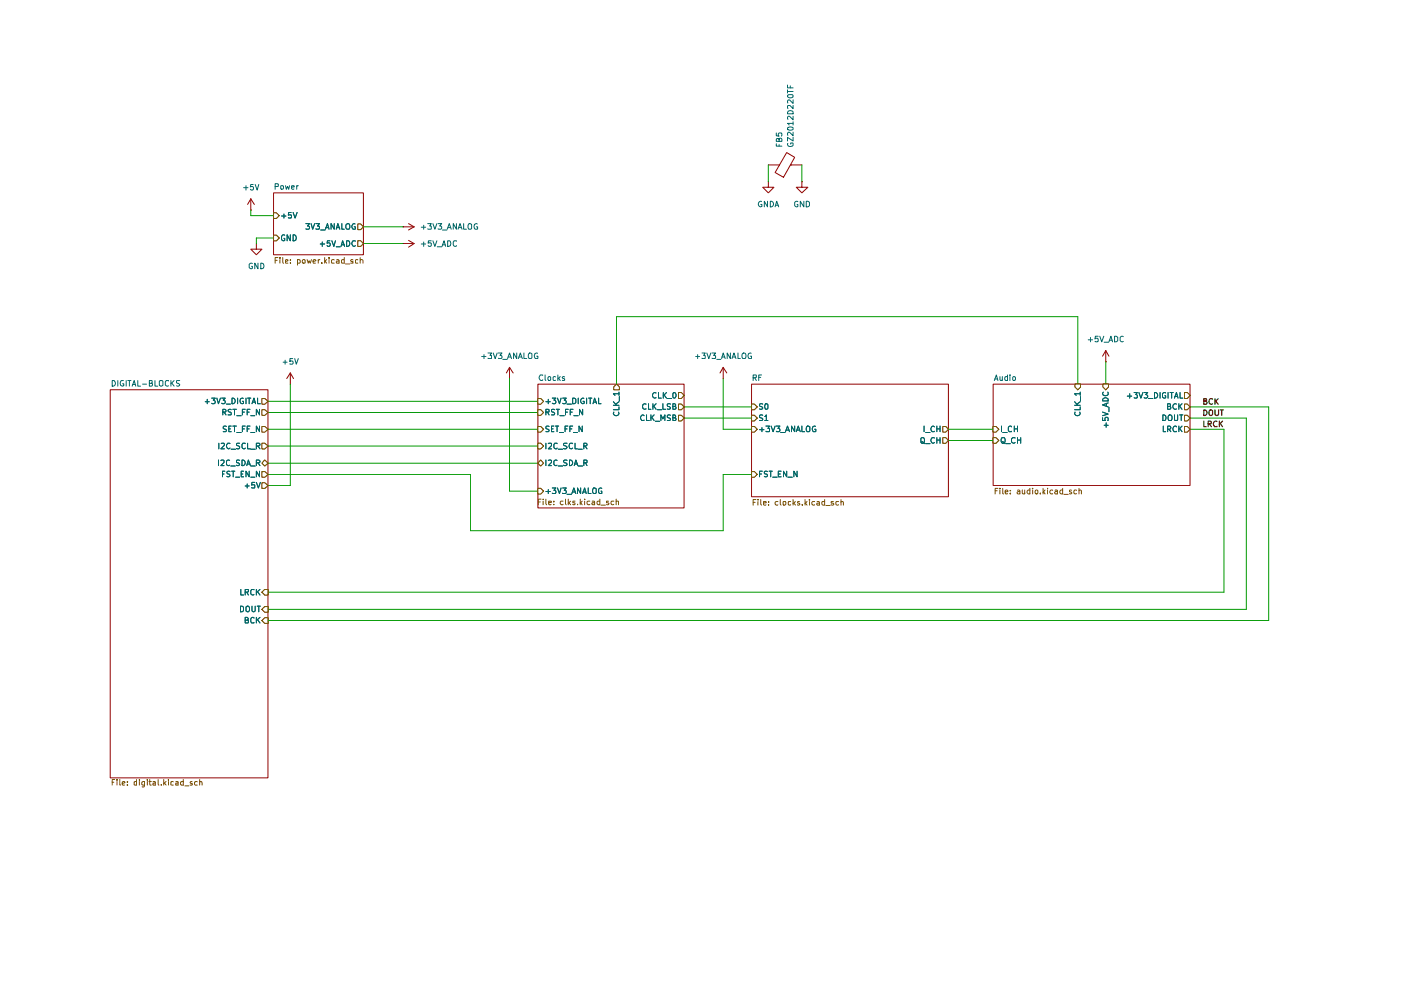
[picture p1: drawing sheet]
(kicad_sch
 (version 20260306)
 (generator "eeschema")
 (generator_version "10.0")
 (paper "A4")
 (lib_symbols
  (symbol "Device:FerriteBead"
   (pin_numbers (hide yes))
   (pin_names
    (offset 0)) (exclude_from_sim no) (in_bom yes) (on_board yes)
   (in_pos_files yes)
   (duplicate_pin_numbers_are_jumpers no)
   (property "Reference" "FB" (at -3.81 0.635 90) (show_name no) (do_not_autoplace no) (effects (font (size 1.27 1.27))))
   (property "Value" "FerriteBead" (at 3.81 0 90) (show_name no) (do_not_autoplace no) (effects (font (size 1.27 1.27))))
   (property "Footprint" "" (at -1.778 0 90) (show_name no) (do_not_autoplace no) (hide yes) (effects (font (size 1.27 1.27))))
   (property "Datasheet" "" (at 0 0 0) (show_name no) (do_not_autoplace no) (hide yes) (effects (font (size 1.27 1.27))))
   (property "Description" "Ferrite bead" (at 0 0 0) (show_name no) (do_not_autoplace no) (hide yes) (effects (font (size 1.27 1.27))))
   (symbol "FerriteBead_0_1"
    (polyline (pts (xy -2.7686 0.4064) (xy -1.7018 2.2606) (xy 2.7686 -0.3048) (xy 1.6764 -2.159) (xy -2.7686 0.4064)) (stroke (width 0) (type default)) (fill (type none)))
    (polyline (pts (xy 0 1.27) (xy 0 1.2954)) (stroke (width 0) (type default)) (fill (type none)))
    (polyline (pts (xy 0 -1.27) (xy 0 -1.2192)) (stroke (width 0) (type default)) (fill (type none))))
   (symbol "FerriteBead_1_1"
    (pin passive line (at 0 3.81 270) (length 2.54) (name "" (effects (font (size 1.27 1.27)))) (number "1" (effects (font (size 1.27 1.27)))))
    (pin passive line (at 0 -3.81 90) (length 2.54) (name "" (effects (font (size 1.27 1.27)))) (number "2" (effects (font (size 1.27 1.27))))))
   (embedded_fonts no))
  (symbol "power:+5V"
   (power global)
   (pin_numbers (hide yes))
   (pin_names
    (offset 0) (hide yes)) (exclude_from_sim no) (in_bom yes) (on_board yes)
   (in_pos_files yes)
   (duplicate_pin_numbers_are_jumpers no)
   (property "Reference" "#PWR" (at 0 -3.81 0) (show_name no) (do_not_autoplace no) (hide yes) (effects (font (size 1.27 1.27))))
   (property "Value" "+5V" (at 0 3.556 0) (show_name no) (do_not_autoplace no) (effects (font (size 1.27 1.27))))
   (property "Footprint" "" (at 0 0 0) (show_name no) (do_not_autoplace no) (hide yes) (effects (font (size 1.27 1.27))))
   (property "Datasheet" "" (at 0 0 0) (show_name no) (do_not_autoplace no) (hide yes) (effects (font (size 1.27 1.27))))
   (property "Description" "Power symbol creates a global label with name \"+5V\"" (at 0 0 0) (show_name no) (do_not_autoplace no) (hide yes) (effects (font (size 1.27 1.27))))
   (symbol "+5V_0_1"
    (polyline (pts (xy -0.762 1.27) (xy 0 2.54)) (stroke (width 0) (type default)) (fill (type none)))
    (polyline (pts (xy 0 2.54) (xy 0.762 1.27)) (stroke (width 0) (type default)) (fill (type none)))
    (polyline (pts (xy 0 0) (xy 0 2.54)) (stroke (width 0) (type default)) (fill (type none))))
   (symbol "+5V_1_1"
    (pin power_in line (at 0 0 90) (length 0) (name "" (effects (font (size 1.27 1.27)))) (number "1" (effects (font (size 1.27 1.27))))))
   (embedded_fonts no))
  (symbol "power:GND"
   (power global)
   (pin_numbers (hide yes))
   (pin_names
    (offset 0) (hide yes)) (exclude_from_sim no) (in_bom yes) (on_board yes)
   (in_pos_files yes)
   (duplicate_pin_numbers_are_jumpers no)
   (property "Reference" "#PWR" (at 0 -6.35 0) (show_name no) (do_not_autoplace no) (hide yes) (effects (font (size 1.27 1.27))))
   (property "Value" "GND" (at 0 -3.81 0) (show_name no) (do_not_autoplace no) (effects (font (size 1.27 1.27))))
   (property "Footprint" "" (at 0 0 0) (show_name no) (do_not_autoplace no) (hide yes) (effects (font (size 1.27 1.27))))
   (property "Datasheet" "" (at 0 0 0) (show_name no) (do_not_autoplace no) (hide yes) (effects (font (size 1.27 1.27))))
   (property "Description" "Power symbol creates a global label with name \"GND\" , ground" (at 0 0 0) (show_name no) (do_not_autoplace no) (hide yes) (effects (font (size 1.27 1.27))))
   (symbol "GND_0_1"
    (polyline (pts (xy 0 0) (xy 0 -1.27) (xy 1.27 -1.27) (xy 0 -2.54) (xy -1.27 -1.27) (xy 0 -1.27)) (stroke (width 0) (type default)) (fill (type none))))
   (symbol "GND_1_1"
    (pin power_in line (at 0 0 270) (length 0) (name "" (effects (font (size 1.27 1.27)))) (number "1" (effects (font (size 1.27 1.27))))))
   (embedded_fonts no))
  (symbol "power:GNDA"
   (power global)
   (pin_numbers (hide yes))
   (pin_names
    (offset 0) (hide yes)) (exclude_from_sim no) (in_bom yes) (on_board yes)
   (in_pos_files yes)
   (duplicate_pin_numbers_are_jumpers no)
   (property "Reference" "#PWR" (at 0 -6.35 0) (show_name no) (do_not_autoplace no) (hide yes) (effects (font (size 1.27 1.27))))
   (property "Value" "GNDA" (at 0 -3.81 0) (show_name no) (do_not_autoplace no) (effects (font (size 1.27 1.27))))
   (property "Footprint" "" (at 0 0 0) (show_name no) (do_not_autoplace no) (hide yes) (effects (font (size 1.27 1.27))))
   (property "Datasheet" "" (at 0 0 0) (show_name no) (do_not_autoplace no) (hide yes) (effects (font (size 1.27 1.27))))
   (property "Description" "Power symbol creates a global label with name \"GNDA\" , analog ground" (at 0 0 0) (show_name no) (do_not_autoplace no) (hide yes) (effects (font (size 1.27 1.27))))
   (symbol "GNDA_0_1"
    (polyline (pts (xy 0 0) (xy 0 -1.27) (xy 1.27 -1.27) (xy 0 -2.54) (xy -1.27 -1.27) (xy 0 -1.27)) (stroke (width 0) (type default)) (fill (type none))))
   (symbol "GNDA_1_1"
    (pin power_in line (at 0 0 270) (length 0) (name "" (effects (font (size 1.27 1.27)))) (number "1" (effects (font (size 1.27 1.27))))))
   (embedded_fonts no)))
 (wire
  (pts (xy 259.08 87.63) (xy 271.78 87.63))
  (stroke (width 0) (type default)))
 (wire
  (pts (xy 153.67 78.74) (xy 153.67 90.17))
  (stroke (width 0) (type default)))
 (wire
  (pts (xy 72.39 48.26) (xy 81.28 48.26))
  (stroke (width 0) (type default)))
 (wire
  (pts (xy 144.78 87.63) (xy 160.02 87.63))
  (stroke (width 0) (type default)))
 (wire
  (pts (xy 153.67 113.03) (xy 153.67 100.33))
  (stroke (width 0) (type default)))
 (wire
  (pts (xy 50.8 133.35) (xy 276.86 133.35))
  (stroke (width 0) (type default)))
 (wire
  (pts (xy 144.78 85.09) (xy 160.02 85.09))
  (stroke (width 0) (type default)))
 (wire
  (pts (xy 171.45 30.48) (xy 171.45 34.29))
  (stroke (width 0) (type default)))
 (wire
  (pts (xy 50.546 86.36) (xy 111.76 86.36))
  (stroke (width 0) (type default)))
 (wire
  (pts (xy 153.67 90.17) (xy 160.02 90.17))
  (stroke (width 0) (type default)))
 (wire
  (pts (xy 72.39 44.45) (xy 81.28 44.45))
  (stroke (width 0) (type default)))
 (wire
  (pts (xy 50.546 97.79) (xy 111.76 97.79))
  (stroke (width 0) (type default)))
 (wire
  (pts (xy 46.99 41.91) (xy 52.07 41.91))
  (stroke (width 0) (type default)))
 (wire
  (pts (xy 50.546 93.98) (xy 111.76 93.98))
  (stroke (width 0) (type default)))
 (wire
  (pts (xy 163.83 30.48) (xy 163.83 34.29))
  (stroke (width 0) (type default)))
 (wire
  (pts (xy 266.7 127) (xy 266.7 90.17))
  (stroke (width 0) (type default)))
 (wire
  (pts (xy 204.47 92.71) (xy 214.63 92.71))
  (stroke (width 0) (type default)))
 (wire
  (pts (xy 153.67 100.33) (xy 160.02 100.33))
  (stroke (width 0) (type default)))
 (wire
  (pts (xy 46.99 40.64) (xy 46.99 41.91))
  (stroke (width 0) (type default)))
 (wire
  (pts (xy 240.03 74.93) (xy 240.03 80.01))
  (stroke (width 0) (type default)))
 (wire
  (pts (xy 48.26 46.99) (xy 52.07 46.99))
  (stroke (width 0) (type default)))
 (wire
  (pts (xy 204.47 90.17) (xy 214.63 90.17))
  (stroke (width 0) (type default)))
 (wire
  (pts (xy 50.546 83.82) (xy 111.76 83.82))
  (stroke (width 0) (type default)))
 (wire
  (pts (xy 48.26 48.26) (xy 48.26 46.99))
  (stroke (width 0) (type default)))
 (wire
  (pts (xy 259.08 85.09) (xy 276.86 85.09))
  (stroke (width 0) (type default)))
 (wire
  (pts (xy 271.78 130.81) (xy 271.78 87.63))
  (stroke (width 0) (type default)))
 (wire
  (pts (xy 96.52 100.33) (xy 96.52 113.03))
  (stroke (width 0) (type default)))
 (wire
  (pts (xy 55.88 80.01) (xy 55.88 102.87))
  (stroke (width 0) (type default)))
 (wire
  (pts (xy 233.68 64.77) (xy 233.68 80.01))
  (stroke (width 0) (type default)))
 (wire
  (pts (xy 50.8 130.81) (xy 271.78 130.81))
  (stroke (width 0) (type default)))
 (wire
  (pts (xy 50.8 127) (xy 266.7 127))
  (stroke (width 0) (type default)))
 (wire
  (pts (xy 50.546 90.17) (xy 111.76 90.17))
  (stroke (width 0) (type default)))
 (wire
  (pts (xy 105.41 78.74) (xy 105.41 104.14))
  (stroke (width 0) (type default)))
 (wire
  (pts (xy 96.52 113.03) (xy 153.67 113.03))
  (stroke (width 0) (type default)))
 (wire
  (pts (xy 105.41 104.14) (xy 111.76 104.14))
  (stroke (width 0) (type default)))
 (wire
  (pts (xy 129.54 64.77) (xy 233.68 64.77))
  (stroke (width 0) (type default)))
 (wire
  (pts (xy 259.08 90.17) (xy 266.7 90.17))
  (stroke (width 0) (type default)))
 (wire
  (pts (xy 55.88 102.87) (xy 50.546 102.87))
  (stroke (width 0) (type default)))
 (wire
  (pts (xy 276.86 133.35) (xy 276.86 85.09))
  (stroke (width 0) (type default)))
 (wire
  (pts (xy 50.546 100.33) (xy 96.52 100.33))
  (stroke (width 0) (type default)))
 (wire
  (pts (xy 129.54 80.01) (xy 129.54 64.77))
  (stroke (width 0) (type default)))
 (label "DOUT"
  (at 261.62 87.63 0)
  (effects (font (size 1.27 1.27) (thickness 0.254)
    (bold yes)) (justify left bottom)))
 (label "BCK"
  (at 261.62 85.09 0)
  (effects (font (size 1.27 1.27) (thickness 0.254)
    (bold yes)) (justify left bottom)))
 (label "LRCK"
  (at 261.62 90.17 0)
  (effects (font (size 1.27 1.27) (thickness 0.254)
    (bold yes)) (justify left bottom)))
 (symbol
  (lib_id "power:+5V")
  (at 105.41 78.74 0)
  (unit 1)
  (body_style 1)
  (exclude_from_sim no)
  (in_bom yes)
  (on_board yes)
  (in_pos_files yes)
  (dnp no)
  (fields_autoplaced yes)
  (property "Reference" "#PWR026" (at 105.41 82.55 0) (hide yes) (show_name no) (do_not_autoplace no) (effects (font (size 1.27 1.27))))
  (property "Value" "+3V3_ANALOG" (at 105.41 73.66 0) (show_name no) (do_not_autoplace no) (effects (font (size 1.27 1.27))))
  (property "Footprint" "" (at 105.41 78.74 0) (hide yes) (show_name no) (do_not_autoplace no) (effects (font (size 1.27 1.27))))
  (property "Datasheet" "" (at 105.41 78.74 0) (hide yes) (show_name no) (do_not_autoplace no) (effects (font (size 1.27 1.27))))
  (property "Description" "Power symbol creates a global label with name \"+5V\"" (at 105.41 78.74 0) (hide yes) (show_name no) (do_not_autoplace no) (effects (font (size 1.27 1.27))))
  (pin "1"))
 (symbol
  (lib_id "power:+5V")
  (at 55.88 80.01 0)
  (unit 1)
  (body_style 1)
  (exclude_from_sim no)
  (in_bom yes)
  (on_board yes)
  (in_pos_files yes)
  (dnp no)
  (fields_autoplaced yes)
  (property "Reference" "#PWR015" (at 55.88 83.82 0) (hide yes) (show_name no) (do_not_autoplace no) (effects (font (size 1.27 1.27))))
  (property "Value" "+5V" (at 55.88 74.93 0) (show_name no) (do_not_autoplace no) (effects (font (size 1.27 1.27))))
  (property "Footprint" "" (at 55.88 80.01 0) (hide yes) (show_name no) (do_not_autoplace no) (effects (font (size 1.27 1.27))))
  (property "Datasheet" "" (at 55.88 80.01 0) (hide yes) (show_name no) (do_not_autoplace no) (effects (font (size 1.27 1.27))))
  (property "Description" "Power symbol creates a global label with name \"+5V\"" (at 55.88 80.01 0) (hide yes) (show_name no) (do_not_autoplace no) (effects (font (size 1.27 1.27))))
  (pin "1"))
 (symbol
  (lib_id "power:GNDA")
  (at 163.83 34.29 0)
  (unit 1)
  (body_style 1)
  (exclude_from_sim no)
  (in_bom yes)
  (on_board yes)
  (in_pos_files yes)
  (dnp no)
  (fields_autoplaced yes)
  (property "Reference" "#PWR019" (at 163.83 40.64 0) (hide yes) (show_name no) (do_not_autoplace no) (effects (font (size 1.27 1.27))))
  (property "Value" "GNDA" (at 163.83 39.37 0) (show_name no) (do_not_autoplace no) (effects (font (size 1.27 1.27))))
  (property "Footprint" "" (at 163.83 34.29 0) (hide yes) (show_name no) (do_not_autoplace no) (effects (font (size 1.27 1.27))))
  (property "Datasheet" "" (at 163.83 34.29 0) (hide yes) (show_name no) (do_not_autoplace no) (effects (font (size 1.27 1.27))))
  (property "Description" "Power symbol creates a global label with name \"GNDA\" , analog ground" (at 163.83 34.29 0) (hide yes) (show_name no) (do_not_autoplace no) (effects (font (size 1.27 1.27))))
  (pin "1"))
 (symbol
  (lib_id "power:+5V")
  (at 81.28 44.45 270)
  (unit 1)
  (body_style 1)
  (exclude_from_sim no)
  (in_bom yes)
  (on_board yes)
  (in_pos_files yes)
  (dnp no)
  (fields_autoplaced yes)
  (property "Reference" "#PWR025" (at 77.47 44.45 0) (hide yes) (show_name no) (do_not_autoplace no) (effects (font (size 1.27 1.27))))
  (property "Value" "+3V3_ANALOG" (at 85.09 44.4499 90) (show_name no) (do_not_autoplace no) (effects (font (size 1.27 1.27)) (justify left)))
  (property "Footprint" "" (at 81.28 44.45 0) (hide yes) (show_name no) (do_not_autoplace no) (effects (font (size 1.27 1.27))))
  (property "Datasheet" "" (at 81.28 44.45 0) (hide yes) (show_name no) (do_not_autoplace no) (effects (font (size 1.27 1.27))))
  (property "Description" "Power symbol creates a global label with name \"+5V\"" (at 81.28 44.45 0) (hide yes) (show_name no) (do_not_autoplace no) (effects (font (size 1.27 1.27))))
  (pin "1"))
 (symbol
  (lib_id "power:+5V")
  (at 153.67 78.74 0)
  (unit 1)
  (body_style 1)
  (exclude_from_sim no)
  (in_bom yes)
  (on_board yes)
  (in_pos_files yes)
  (dnp no)
  (fields_autoplaced yes)
  (property "Reference" "#PWR067" (at 153.67 82.55 0) (hide yes) (show_name no) (do_not_autoplace no) (effects (font (size 1.27 1.27))))
  (property "Value" "+3V3_ANALOG" (at 153.67 73.66 0) (show_name no) (do_not_autoplace no) (effects (font (size 1.27 1.27))))
  (property "Footprint" "" (at 153.67 78.74 0) (hide yes) (show_name no) (do_not_autoplace no) (effects (font (size 1.27 1.27))))
  (property "Datasheet" "" (at 153.67 78.74 0) (hide yes) (show_name no) (do_not_autoplace no) (effects (font (size 1.27 1.27))))
  (property "Description" "Power symbol creates a global label with name \"+5V\"" (at 153.67 78.74 0) (hide yes) (show_name no) (do_not_autoplace no) (effects (font (size 1.27 1.27))))
  (pin "1"))
 (symbol
  (lib_id "power:GND")
  (at 48.26 48.26 0)
  (unit 1)
  (body_style 1)
  (exclude_from_sim no)
  (in_bom yes)
  (on_board yes)
  (in_pos_files yes)
  (dnp no)
  (fields_autoplaced yes)
  (property "Reference" "#PWR021" (at 48.26 54.61 0) (hide yes) (show_name no) (do_not_autoplace no) (effects (font (size 1.27 1.27))))
  (property "Value" "GND" (at 48.26 53.34 0) (show_name no) (do_not_autoplace no) (effects (font (size 1.27 1.27))))
  (property "Footprint" "" (at 48.26 48.26 0) (hide yes) (show_name no) (do_not_autoplace no) (effects (font (size 1.27 1.27))))
  (property "Datasheet" "" (at 48.26 48.26 0) (hide yes) (show_name no) (do_not_autoplace no) (effects (font (size 1.27 1.27))))
  (property "Description" "Power symbol creates a global label with name \"GND\" , ground" (at 48.26 48.26 0) (hide yes) (show_name no) (do_not_autoplace no) (effects (font (size 1.27 1.27))))
  (pin "1"))
 (symbol
  (lib_id "power:GND")
  (at 171.45 34.29 0)
  (unit 1)
  (body_style 1)
  (exclude_from_sim no)
  (in_bom yes)
  (on_board yes)
  (in_pos_files yes)
  (dnp no)
  (fields_autoplaced yes)
  (property "Reference" "#PWR0101" (at 171.45 40.64 0) (hide yes) (show_name no) (do_not_autoplace no) (effects (font (size 1.27 1.27))))
  (property "Value" "GND" (at 171.45 39.37 0) (show_name no) (do_not_autoplace no) (effects (font (size 1.27 1.27))))
  (property "Footprint" "" (at 171.45 34.29 0) (hide yes) (show_name no) (do_not_autoplace no) (effects (font (size 1.27 1.27))))
  (property "Datasheet" "" (at 171.45 34.29 0) (hide yes) (show_name no) (do_not_autoplace no) (effects (font (size 1.27 1.27))))
  (property "Description" "Power symbol creates a global label with name \"GND\" , ground" (at 171.45 34.29 0) (hide yes) (show_name no) (do_not_autoplace no) (effects (font (size 1.27 1.27))))
  (pin "1"))
 (symbol
  (lib_id "power:+5V")
  (at 240.03 74.93 0)
  (unit 1)
  (body_style 1)
  (exclude_from_sim no)
  (in_bom yes)
  (on_board yes)
  (in_pos_files yes)
  (dnp no)
  (fields_autoplaced yes)
  (property "Reference" "#PWR0105" (at 240.03 78.74 0) (hide yes) (show_name no) (do_not_autoplace no) (effects (font (size 1.27 1.27))))
  (property "Value" "+5V_ADC" (at 240.03 69.85 0) (show_name no) (do_not_autoplace no) (effects (font (size 1.27 1.27))))
  (property "Footprint" "" (at 240.03 74.93 0) (hide yes) (show_name no) (do_not_autoplace no) (effects (font (size 1.27 1.27))))
  (property "Datasheet" "" (at 240.03 74.93 0) (hide yes) (show_name no) (do_not_autoplace no) (effects (font (size 1.27 1.27))))
  (property "Description" "Power symbol creates a global label with name \"+5V\"" (at 240.03 74.93 0) (hide yes) (show_name no) (do_not_autoplace no) (effects (font (size 1.27 1.27))))
  (pin "1"))
 (symbol
  (lib_id "power:+5V")
  (at 81.28 48.26 270)
  (unit 1)
  (body_style 1)
  (exclude_from_sim no)
  (in_bom yes)
  (on_board yes)
  (in_pos_files yes)
  (dnp no)
  (fields_autoplaced yes)
  (property "Reference" "#PWR073" (at 77.47 48.26 0) (hide yes) (show_name no) (do_not_autoplace no) (effects (font (size 1.27 1.27))))
  (property "Value" "+5V_ADC" (at 85.09 48.2599 90) (show_name no) (do_not_autoplace no) (effects (font (size 1.27 1.27)) (justify left)))
  (property "Footprint" "" (at 81.28 48.26 0) (hide yes) (show_name no) (do_not_autoplace no) (effects (font (size 1.27 1.27))))
  (property "Datasheet" "" (at 81.28 48.26 0) (hide yes) (show_name no) (do_not_autoplace no) (effects (font (size 1.27 1.27))))
  (property "Description" "Power symbol creates a global label with name \"+5V\"" (at 81.28 48.26 0) (hide yes) (show_name no) (do_not_autoplace no) (effects (font (size 1.27 1.27))))
  (pin "1"))
 (symbol
  (lib_id "power:+5V")
  (at 46.99 40.64 0)
  (unit 1)
  (body_style 1)
  (exclude_from_sim no)
  (in_bom yes)
  (on_board yes)
  (in_pos_files yes)
  (dnp no)
  (fields_autoplaced yes)
  (property "Reference" "#PWR09" (at 46.99 44.45 0) (hide yes) (show_name no) (do_not_autoplace no) (effects (font (size 1.27 1.27))))
  (property "Value" "+5V" (at 46.99 35.56 0) (show_name no) (do_not_autoplace no) (effects (font (size 1.27 1.27))))
  (property "Footprint" "" (at 46.99 40.64 0) (hide yes) (show_name no) (do_not_autoplace no) (effects (font (size 1.27 1.27))))
  (property "Datasheet" "" (at 46.99 40.64 0) (hide yes) (show_name no) (do_not_autoplace no) (effects (font (size 1.27 1.27))))
  (property "Description" "Power symbol creates a global label with name \"+5V\"" (at 46.99 40.64 0) (hide yes) (show_name no) (do_not_autoplace no) (effects (font (size 1.27 1.27))))
  (pin "1"))
 (symbol
  (lib_id "Device:FerriteBead")
  (at 167.64 30.48 90)
  (unit 1)
  (body_style 1)
  (exclude_from_sim no)
  (in_bom yes)
  (on_board yes)
  (in_pos_files yes)
  (dnp no)
  (property "Reference" "FB5" (at 166.3191 26.67 0) (show_name no) (do_not_autoplace no) (effects (font (size 1.27 1.27)) (justify left)))
  (property "Value" "GZ2012D220TF" (at 168.8591 26.67 0) (show_name no) (do_not_autoplace no) (effects (font (size 1.27 1.27)) (justify left)))
  (property "Footprint" "Inductor_SMD:L_0805_2012Metric" (at 167.64 32.258 90) (hide yes) (show_name no) (do_not_autoplace no) (effects (font (size 1.27 1.27))))
  (property "Datasheet" "" (at 167.64 30.48 0) (hide yes) (show_name no) (do_not_autoplace no) (effects (font (size 1.27 1.27))))
  (property "Description" "Ferrite bead" (at 167.64 30.48 0) (hide yes) (show_name no) (do_not_autoplace no) (effects (font (size 1.27 1.27))))
  (pin "1")
  (pin "2"))
 (sheet
  (at 111.76 80.01)
  (size 33.02 27.94)
  (exclude_from_sim no)
  (in_bom yes)
  (on_board yes)
  (dnp no)
  (stroke (width 0.1524) (type solid))
  (fill (color 0 0 0 0))
  (property "Sheetname" "Clocks" (at 111.76 79.2984 0) (show_name no) (do_not_autoplace no) (effects (font (size 1.27 1.27)) (justify left bottom)))
  (property "Sheetfile" "clks.kicad_sch" (at 111.506 105.918 0) (show_name no) (do_not_autoplace no) (effects (font (size 1.27 1.27)) (justify left top)))
  (pin "+3V3_ANALOG" input (at 111.76 104.14 180) (effects (font (size 1.27 1.27)) (justify left)))
  (pin "I2C_SCL_R" input (at 111.76 93.98 180) (effects (font (size 1.27 1.27)) (justify left)))
  (pin "I2C_SDA_R" bidirectional (at 111.76 97.79 180) (effects (font (size 1.27 1.27)) (justify left)))
  (pin "SET_FF_N" input (at 111.76 90.17 180) (effects (font (size 1.27 1.27)) (justify left)))
  (pin "CLK_0" output (at 144.78 82.55 0) (effects (font (size 1.27 1.27)) (justify right)))
  (pin "CLK_LSB" output (at 144.78 85.09 0) (effects (font (size 1.27 1.27)) (justify right)))
  (pin "CLK_MSB" output (at 144.78 87.63 0) (effects (font (size 1.27 1.27)) (justify right)))
  (pin "RST_FF_N" input (at 111.76 86.36 180) (effects (font (size 1.27 1.27)) (justify left)))
  (pin "+3V3_DIGITAL" input (at 111.76 83.82 180) (effects (font (size 1.27 1.27)) (justify left)))
  (pin "CLK_1" output (at 129.54 80.01 90) (effects (font (size 1.27 1.27)) (justify right))))
 (sheet
  (at 214.63 80.01)
  (size 44.45 22.86)
  (exclude_from_sim no)
  (in_bom yes)
  (on_board yes)
  (dnp no)
  (fields_autoplaced yes)
  (stroke (width 0.1524) (type solid))
  (fill (color 0 0 0 0))
  (property "Sheetname" "Audio" (at 214.63 79.2984 0) (show_name no) (do_not_autoplace no) (effects (font (size 1.27 1.27)) (justify left bottom)))
  (property "Sheetfile" "audio.kicad_sch" (at 214.63 103.4546 0) (show_name no) (do_not_autoplace no) (effects (font (size 1.27 1.27)) (justify left top)))
  (pin "CLK_1" input (at 233.68 80.01 90) (effects (font (size 1.27 1.27)) (justify right)))
  (pin "I_CH" input (at 214.63 90.17 180) (effects (font (size 1.27 1.27)) (justify left)))
  (pin "Q_CH" input (at 214.63 92.71 180) (effects (font (size 1.27 1.27)) (justify left)))
  (pin "+3V3_DIGITAL" output (at 259.08 82.55 0) (effects (font (size 1.27 1.27)) (justify right)))
  (pin "BCK" output (at 259.08 85.09 0) (effects (font (size 1.27 1.27)) (justify right)))
  (pin "DOUT" output (at 259.08 87.63 0) (effects (font (size 1.27 1.27)) (justify right)))
  (pin "LRCK" output (at 259.08 90.17 0) (effects (font (size 1.27 1.27)) (justify right)))
  (pin "+5V_ADC" input (at 240.03 80.01 90) (effects (font (size 1.27 1.27)) (justify right))))
 (sheet
  (at 15.24 81.28)
  (size 35.56 87.63)
  (exclude_from_sim no)
  (in_bom yes)
  (on_board yes)
  (dnp no)
  (fields_autoplaced yes)
  (stroke (width 0.1524) (type solid))
  (fill (color 0 0 0 0))
  (property "Sheetname" "DIGITAL-BLOCKS" (at 15.24 80.5684 0) (show_name no) (do_not_autoplace no) (effects (font (size 1.27 1.27)) (justify left bottom)))
  (property "Sheetfile" "digital.kicad_sch" (at 15.24 169.2406 0) (show_name no) (do_not_autoplace no) (effects (font (size 1.27 1.27)) (justify left top)))
  (pin "+3V3_DIGITAL" output (at 50.8 83.82 0) (effects (font (size 1.27 1.27)) (justify right)))
  (pin "+5V" output (at 50.8 102.87 0) (effects (font (size 1.27 1.27)) (justify right)))
  (pin "RST_FF_N" output (at 50.8 86.36 0) (effects (font (size 1.27 1.27)) (justify right)))
  (pin "SET_FF_N" output (at 50.8 90.17 0) (effects (font (size 1.27 1.27)) (justify right)))
  (pin "I2C_SCL_R" output (at 50.8 93.98 0) (effects (font (size 1.27 1.27)) (justify right)))
  (pin "I2C_SDA_R" bidirectional (at 50.8 97.79 0) (effects (font (size 1.27 1.27)) (justify right)))
  (pin "FST_EN_N" output (at 50.8 100.33 0) (effects (font (size 1.27 1.27)) (justify right)))
  (pin "BCK" input (at 50.8 133.35 0) (effects (font (size 1.27 1.27)) (justify right)))
  (pin "DOUT" input (at 50.8 130.81 0) (effects (font (size 1.27 1.27)) (justify right)))
  (pin "LRCK" input (at 50.8 127 0) (effects (font (size 1.27 1.27)) (justify right))))
 (sheet
  (at 52.07 36.83)
  (size 20.32 13.97)
  (exclude_from_sim no)
  (in_bom yes)
  (on_board yes)
  (dnp no)
  (fields_autoplaced yes)
  (stroke (width 0.1524) (type solid))
  (fill (color 0 0 0 0))
  (property "Sheetname" "Power" (at 52.07 36.1184 0) (show_name no) (do_not_autoplace no) (effects (font (size 1.27 1.27)) (justify left bottom)))
  (property "Sheetfile" "power.kicad_sch" (at 52.07 51.3846 0) (show_name no) (do_not_autoplace no) (effects (font (size 1.27 1.27)) (justify left top)))
  (pin "+5V" input (at 52.07 41.91 180) (effects (font (size 1.27 1.27)) (justify left)))
  (pin "GND" input (at 52.07 46.99 180) (effects (font (size 1.27 1.27)) (justify left)))
  (pin "3V3_ANALOG" output (at 72.39 44.45 0) (effects (font (size 1.27 1.27)) (justify right)))
  (pin "+5V_ADC" output (at 72.39 48.26 0) (effects (font (size 1.27 1.27)) (justify right))))
 (sheet
  (at 160.02 80.01)
  (size 44.45 25.4)
  (exclude_from_sim no)
  (in_bom yes)
  (on_board yes)
  (dnp no)
  (fields_autoplaced yes)
  (stroke (width 0.1524) (type solid))
  (fill (color 0 0 0 0))
  (property "Sheetname" "RF" (at 160.02 79.2984 0) (show_name no) (do_not_autoplace no) (effects (font (size 1.27 1.27)) (justify left bottom)))
  (property "Sheetfile" "clocks.kicad_sch" (at 160.02 105.9946 0) (show_name no) (do_not_autoplace no) (effects (font (size 1.27 1.27)) (justify left top)))
  (pin "S0" input (at 160.02 85.09 180) (effects (font (size 1.27 1.27)) (justify left)))
  (pin "S1" input (at 160.02 87.63 180) (effects (font (size 1.27 1.27)) (justify left)))
  (pin "+3V3_ANALOG" input (at 160.02 90.17 180) (effects (font (size 1.27 1.27)) (justify left)))
  (pin "FST_EN_N" input (at 160.02 100.33 180) (effects (font (size 1.27 1.27)) (justify left)))
  (pin "I_CH" output (at 204.47 90.17 0) (effects (font (size 1.27 1.27)) (justify right)))
  (pin "Q_CH" output (at 204.47 92.71 0) (effects (font (size 1.27 1.27)) (justify right))))
 (sheet_instances
  (path ""
   (page "1")))
 (embedded_fonts no))
